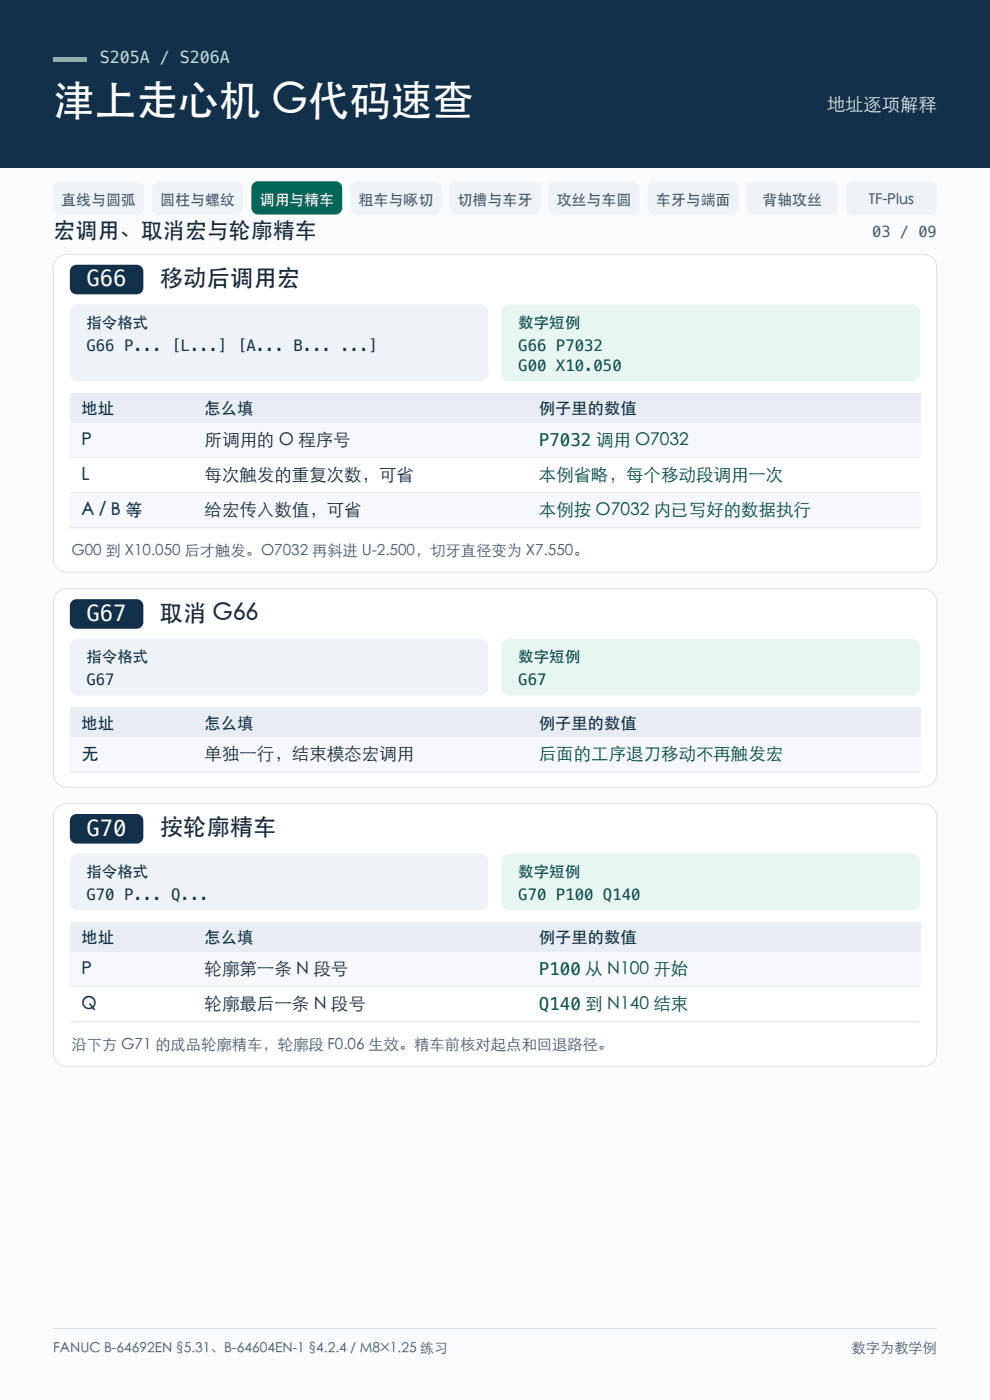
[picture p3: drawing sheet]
<svg xmlns="http://www.w3.org/2000/svg" width="210mm" height="297mm" viewBox="0 0 210 297" stroke-linecap="round" stroke-linejoin="round" font-family="sans-serif">
<path d="M0 0h210v297h-210z" fill-rule="evenodd" fill="#f9fbfd"/>
<path d="M0 0h210v35.6h-210z" fill-rule="evenodd" fill="#12304a"/>
<path d="M11.3 12.2h7v.9h-7z" fill-rule="evenodd" fill="#5fe1c4"/>
<g fill="#eef3f8">
<path d="M11.6 39l.7-.5h.4h16.4a1.41 1.41 0 0 1 1.4 1.4v4.2a1.41 1.41 0 0 1-1.4 1.4h-16.4a1.41 1.41 0 0 1-1.4-1.4v-4.2z" fill-rule="evenodd"/>
<path d="M32.6 39l.7-.5h.4h16.5a1.41 1.41 0 0 1 1.4 1.4v4.2a1.41 1.41 0 0 1-1.4 1.4h-16.5a1.41 1.41 0 0 1-1.4-1.4v-4.2z" fill-rule="evenodd"/>
</g>
<path d="M53.6 39l.7-.5h.4h16.5a1.41 1.41 0 0 1 1.4 1.4v4.2a1.41 1.41 0 0 1-1.4 1.4h-16.5a1.41 1.41 0 0 1-1.4-1.4v-4.2z" fill-rule="evenodd" fill="#006657"/>
<g fill="#eef3f8">
<path d="M74.6 39l.7-.5h.5h16.4a1.41 1.41 0 0 1 1.4 1.4v4.2a1.41 1.41 0 0 1-1.4 1.4h-16.4a1.41 1.41 0 0 1-1.4-1.4v-4.2z" fill-rule="evenodd"/>
<path d="M95.6 39l.7-.5h.5h16.4a1.41 1.41 0 0 1 1.4 1.4v4.2a1.41 1.41 0 0 1-1.4 1.4h-16.4a1.41 1.41 0 0 1-1.4-1.4v-4.2z" fill-rule="evenodd"/>
<path d="M116.7 39l.7-.5h.4h16.4a1.41 1.41 0 0 1 1.4 1.4v4.2a1.41 1.41 0 0 1-1.4 1.4h-16.4a1.41 1.41 0 0 1-1.4-1.4v-4.2z" fill-rule="evenodd"/>
<path d="M137.7 39l.7-.5h.4h16.5a1.41 1.41 0 0 1 1.4 1.4v4.2a1.41 1.41 0 0 1-1.4 1.4h-16.5a1.41 1.41 0 0 1-1.4-1.4v-4.2z" fill-rule="evenodd"/>
<path d="M158.7 39l.7-.5h.4h16.5a1.41 1.41 0 0 1 1.4 1.4v4.2a1.41 1.41 0 0 1-1.4 1.4h-16.5a1.41 1.41 0 0 1-1.4-1.4v-4.2z" fill-rule="evenodd"/>
<path d="M179.7 39l.7-.5h.5h16.4a1.41 1.41 0 0 1 1.4 1.4v4.2a1.41 1.41 0 0 1-1.4 1.4h-16.4a1.41 1.41 0 0 1-1.4-1.4v-4.2z" fill-rule="evenodd"/>
</g>
<path d="M11.9 55a2.82 2.82 0 0 1 2.2-1h181.8a2.82 2.82 0 0 1 2.8 2.8v61.8a2.82 2.82 0 0 1-2.8 2.8h-181.8a2.82 2.82 0 0 1-2.8-2.8v-61.8l.1-.7z" fill-rule="evenodd" fill="#fff"/>
<path d="M11.9 55a2.82 2.82 0 0 1 2.2-1h181.8a2.82 2.82 0 0 1 2.8 2.8v61.8a2.82 2.82 0 0 1-2.8 2.8h-181.8a2.82 2.82 0 0 1-2.8-2.8v-61.8l.1-.7z" fill="none" stroke="#d9e3eb" stroke-width=".23"/>
<path d="M15.4 56.4l.8-.2h12.8a1.41 1.41 0 0 1 1.4 1.4v3.4a1.41 1.41 0 0 1-1.4 1.4h-12.8a1.41 1.41 0 0 1-1.4-1.4v-3.4l.1-.5z" fill-rule="evenodd" fill="#12304a"/>
<path d="M15.3 65.1l.8-.5h.5h85.2a1.76 1.76 0 0 1 1.8 1.7v12.9a1.76 1.76 0 0 1-1.8 1.7h-85.2a1.76 1.76 0 0 1-1.8-1.7v-12.9l.1-.4z" fill-rule="evenodd" fill="#eef3f8"/>
<path d="M106.9 65.1l.8-.5h.5h85.2a1.76 1.76 0 0 1 1.8 1.7v12.9a1.76 1.76 0 0 1-1.8 1.7h-85.2a1.76 1.76 0 0 1-1.8-1.7v-12.9l.1-.4z" fill-rule="evenodd" fill="#e8f6f1"/>
<path d="M14.8 83.4h180.4v6.3h-180.4z" fill-rule="evenodd" fill="#e7edf3"/>
<path d="M14.8 89.7h180.4v7.5h-180.4z" fill-rule="evenodd" fill="#f6f8fb"/>
<path d="M14.8 97.2h180.4" fill="none" stroke="#d9e3eb" stroke-width=".21"/>
<path d="M14.8 97.2h180.4v7.4h-180.4z" fill-rule="evenodd" fill="#fff"/>
<path d="M14.8 104.6h180.4" fill="none" stroke="#d9e3eb" stroke-width=".21"/>
<path d="M14.8 104.6h180.4v7.4h-180.4z" fill-rule="evenodd" fill="#f6f8fb"/>
<path d="M14.8 112h180.4" fill="none" stroke="#d9e3eb" stroke-width=".21"/>
<path d="M12.3 125.5l1.2-.5 .6-.1h181.8a2.82 2.82 0 0 1 2.8 2.8v36.4a2.82 2.82 0 0 1-2.8 2.9h-181.8a2.82 2.82 0 0 1-2.8-2.9v-36.4a2.82 2.82 0 0 1 1-2.2z" fill-rule="evenodd" fill="#fff"/>
<path d="M12.3 125.5l1.2-.5 .6-.1h181.8a2.82 2.82 0 0 1 2.8 2.8v36.4a2.82 2.82 0 0 1-2.8 2.9h-181.8a2.82 2.82 0 0 1-2.8-2.9v-36.4a2.82 2.82 0 0 1 1-2.2z" fill="none" stroke="#d9e3eb" stroke-width=".23"/>
<path d="M15.4 127.4l.8-.3h12.8a1.41 1.41 0 0 1 1.4 1.4v3.5a1.41 1.41 0 0 1-1.4 1.4h-12.8a1.41 1.41 0 0 1-1.4-1.4v-3.5l.1-.4z" fill-rule="evenodd" fill="#12304a"/>
<path d="M15.3 136l.8-.4 .5-.1h85.2a1.76 1.76 0 0 1 1.8 1.8v8.5a1.76 1.76 0 0 1-1.8 1.8h-85.2a1.76 1.76 0 0 1-1.8-1.8v-8.5l.1-.5z" fill-rule="evenodd" fill="#eef3f8"/>
<path d="M106.9 136l.8-.4 .5-.1h85.2a1.76 1.76 0 0 1 1.8 1.8v8.5a1.76 1.76 0 0 1-1.8 1.8h-85.2a1.76 1.76 0 0 1-1.8-1.8v-8.5l.1-.5z" fill-rule="evenodd" fill="#e8f6f1"/>
<path d="M14.8 150h180.4v6.4h-180.4z" fill-rule="evenodd" fill="#e7edf3"/>
<path d="M14.8 156.4h180.4v7.4h-180.4z" fill-rule="evenodd" fill="#f6f8fb"/>
<path d="M14.8 163.8h180.4" fill="none" stroke="#d9e3eb" stroke-width=".21"/>
<path d="M12.3 171.1l1.2-.5 .6-.1h181.8a2.82 2.82 0 0 1 2.8 2.8v50.1a2.82 2.82 0 0 1-2.8 2.8h-181.8a2.82 2.82 0 0 1-2.8-2.8v-50.1a2.82 2.82 0 0 1 1-2.2z" fill-rule="evenodd" fill="#fff"/>
<path d="M12.3 171.1l1.2-.5 .6-.1h181.8a2.82 2.82 0 0 1 2.8 2.8v50.1a2.82 2.82 0 0 1-2.8 2.8h-181.8a2.82 2.82 0 0 1-2.8-2.8v-50.1a2.82 2.82 0 0 1 1-2.2z" fill="none" stroke="#d9e3eb" stroke-width=".23"/>
<path d="M15.1 173.3l.7-.5 .4-.1h12.8a1.41 1.41 0 0 1 1.4 1.4v3.5a1.41 1.41 0 0 1-1.4 1.4h-12.8a1.41 1.41 0 0 1-1.4-1.4v-3.5z" fill-rule="evenodd" fill="#12304a"/>
<path d="M15.3 181.6l.8-.5h.5h85.2a1.76 1.76 0 0 1 1.8 1.7v8.6a1.76 1.76 0 0 1-1.8 1.7h-85.2a1.76 1.76 0 0 1-1.8-1.7v-8.6l.1-.4z" fill-rule="evenodd" fill="#eef3f8"/>
<path d="M106.9 181.6l.8-.5h.5h85.2a1.76 1.76 0 0 1 1.8 1.7v8.6a1.76 1.76 0 0 1-1.8 1.7h-85.2a1.76 1.76 0 0 1-1.8-1.7v-8.6l.1-.4z" fill-rule="evenodd" fill="#e8f6f1"/>
<path d="M14.8 195.6h180.4v6.4h-180.4z" fill-rule="evenodd" fill="#e7edf3"/>
<path d="M14.8 202h180.4v7.4h-180.4z" fill-rule="evenodd" fill="#f6f8fb"/>
<path d="M14.8 209.4h180.4" fill="none" stroke="#d9e3eb" stroke-width=".21"/>
<path d="M14.8 209.4h180.4v7.4h-180.4z" fill-rule="evenodd" fill="#fff"/>
<path d="M14.8 216.8h180.4M11.3 281.8h187.4" fill="none" stroke="#d9e3eb" stroke-width=".21"/>
<text font-size="8.8" fill="#fff" x="11.3" y="24.3">津上走心机 G代码速查</text>
<g font-size="4.9" fill="#1b2938">
<text x="33.9" y="60.7">移动后调用宏</text>
<text x="33.9" y="131.7">取消 G66</text>
<text x="33.9" y="177.2">按轮廓精车</text>
</g>
<text font-size="4.7" fill="#1b2938" x="11.3" y="50.4">宏调用、取消宏与轮廓精车</text>
<g font-size="4.7" fill="#fff">
<text x="18.3" y="60.7">G66</text>
<text x="18.3" y="131.7">G67</text>
<text x="18.3" y="177.3">G70</text>
</g>
<text font-size="3.9" fill="#d3e7ef" x="175.4" y="23.6">地址逐项解释</text>
<g font-size="3.7" fill="#12304a">
<text x="17.3" y="94.7">P</text>
<text x="17.3" y="102.1">L</text>
<text x="17.3" y="109.5">A / B 等</text>
<text x="17.3" y="161.3">无</text>
<text x="17.3" y="206.9">P</text>
<text x="17.3" y="214.3">Q</text>
</g>
<g font-size="3.7" fill="#1b2938">
<text x="43.4" y="94.7">所调用的 O 程序号</text>
<text x="43.4" y="102.1">每次触发的重复次数，可省</text>
<text x="43.4" y="109.5">给宏传入数值，可省</text>
<text x="43.4" y="161.3">单独一行，结束模态宏调用</text>
<text x="43.4" y="206.9">轮廓第一条 N 段号</text>
<text x="43.4" y="214.3">轮廓最后一条 N 段号</text>
</g>
<g font-size="3.7" fill="#004d42">
<text x="114.3" y="94.7">P7032 调用 O7032</text>
<text x="114.3" y="102.1">本例省略，每个移动段调用一次</text>
<text x="114.3" y="109.5">本例按 O7032 内已写好的数据执行</text>
<text x="114.3" y="161.3">后面的工序退刀移动不再触发宏</text>
<text x="114.3" y="206.9">P100 从 N100 开始</text>
<text x="114.3" y="214.3">Q140 到 N140 结束</text>
</g>
<text font-size="3.5" fill="#bbe3e0" x="21.2" y="13.4">S205A / S206A</text>
<g font-size="3.5" fill="#12304a">
<text x="17.3" y="87.9">地址</text>
<text x="43.4" y="87.9">怎么填</text>
<text x="114.3" y="87.9">例子里的数值</text>
<text x="17.3" y="154.6">地址</text>
<text x="43.4" y="154.6">怎么填</text>
<text x="114.3" y="154.6">例子里的数值</text>
<text x="17.3" y="200.1">地址</text>
<text x="43.4" y="200.1">怎么填</text>
<text x="114.3" y="200.1">例子里的数值</text>
</g>
<g font-size="3.3" fill="#12304a">
<text x="18.3" y="69.5">指令格式</text>
<text x="18.3" y="74.4">G66 P... [L...] [A... B... ...]</text>
<text x="18.3" y="140.4">指令格式</text>
<text x="18.3" y="145.4">G67</text>
<text x="18.3" y="186">指令格式</text>
<text x="18.3" y="191">G70 P... Q...</text>
</g>
<g font-size="3.3" fill="#004d42">
<text x="109.9" y="69.5">数字短例</text>
<text x="109.9" y="74.4">G66 P7032</text>
<text x="109.9" y="78.7">G00 X10.050</text>
<text x="109.9" y="140.4">数字短例</text>
<text x="109.9" y="145.4">G67</text>
<text x="109.9" y="186">数字短例</text>
<text x="109.9" y="191">G70 P100 Q140</text>
</g>
<g font-size="3.2" fill="#45576b">
<text x="13" y="43.4">直线与圆弧</text>
<text x="34" y="43.4">圆柱与螺纹</text>
<text x="76" y="43.4">粗车与啄切</text>
<text x="97.1" y="43.4">切槽与车牙</text>
<text x="118.1" y="43.4">攻丝与车圆</text>
<text x="139.1" y="43.4">车牙与端面</text>
<text x="161.7" y="43.4">背轴攻丝</text>
<text x="184.3" y="43.4">TF-Plus</text>
<text x="185" y="50.3">03 / 09</text>
<text x="15.2" y="117.9">G00 到 X10.050 后才触发。O7032 再斜进 U-2.500，切牙直径变为 X7.550。</text>
<text x="15.2" y="222.7">沿下方 G71 的成品轮廓精车，轮廓段 F0.06 生效。精车前核对起点和回退路径。</text>
</g>
<text font-size="3.2" fill="#fff" x="55" y="43.4">调用与精车</text>
<text font-size="3" fill="#45576b" x="180.7" y="286.9">数字为教学例</text>
<text font-size="2.9" fill="#45576b" x="11.3" y="286.9">FANUC B-64692EN §5.31、B-64604EN-1 §4.2.4 / M8×1.25 练习</text>
</svg>
